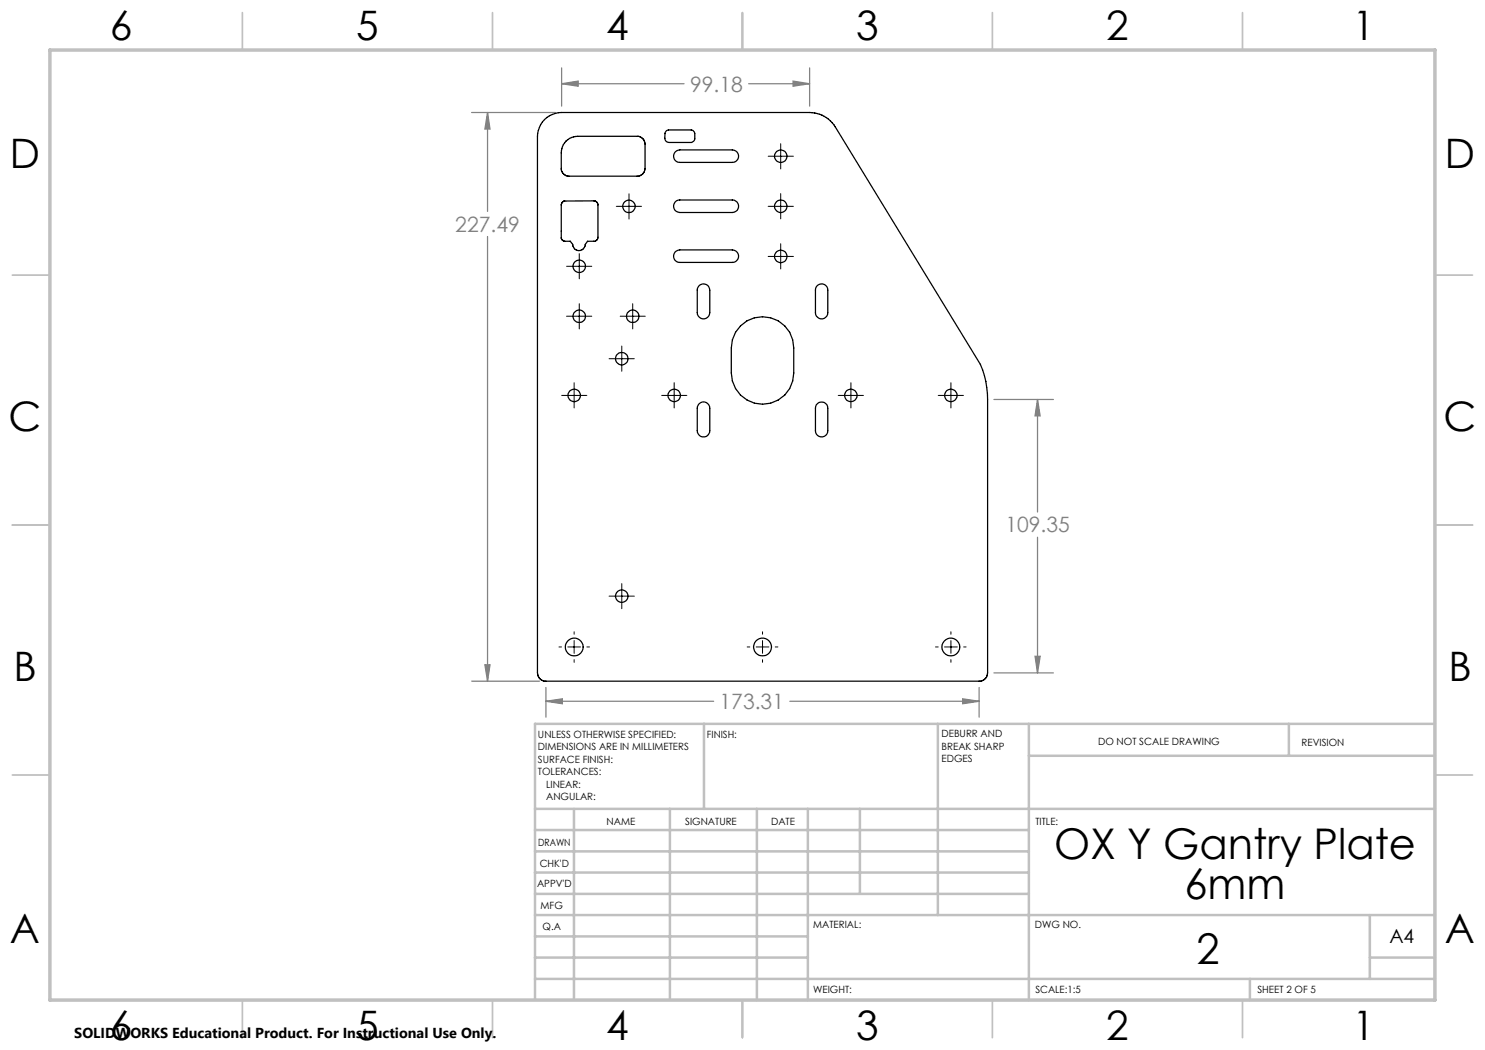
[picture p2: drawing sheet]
<svg xmlns="http://www.w3.org/2000/svg" width="297mm" height="210mm" viewBox="0 0 297 210" stroke-linecap="round" stroke-linejoin="round" font-family="sans-serif">
<g fill="none" stroke="#808080" stroke-width=".25">
<path d="M112.3 13.6v7.6M112.3 16.7h24.5M112.3 16.7l3.3-.5v1zM149.7 16.7h12.2M158.6 16.2l3.3 .5-3.3 .5zM161.9 13.6v7.6M94.3 22.5h16.8M97.5 22.5v19.8M97.5 22.5l.5 3.3h-1zM97.5 47.3v88.9M198.8 79.9h11.9M207.5 79.9l.5 3.3h-1z"/>
<path d="M207.5 79.9v22.5M207.5 107.4v27.2M94.3 136.2h13.6M97 133h1l-.5 3.2zM109.2 137.5v5.9M192.5 139.8l3.3 .5-3.3 .4zM195.8 137.5v5.9M198.8 134.6h11.9M207 131.3h1l-.5 3.3zM109.2 140.3h33.5M109.2 140.3l3.3-.5v.9zM158 140.3h37.8"/>
</g>
<g fill="none" stroke="#000" stroke-width=".2">
<path d="M125.8 38.8v5M153.6 31.2h5.1M156.1 28.7v5.1M156.1 38.7v5.1M113.3 53.3h5.1M115.9 50.7v5.1M123.3 41.3h5M153.6 51.3h5.1M153.6 41.3h5.1M156.1 48.7v5.1M112.3 79.1h5.1M113.3 63.2h5.1"/>
<path d="M114.8 76.5v5.1M115.9 60.7v5.1M121.8 71.7h5.1M124 63.2h5M124.4 69.2v5.1M126.5 60.7v5.1M132.3 79.1h5.1M134.8 76.5v5.1M167.6 79.1h5.1M170.2 76.5v5.1M187.6 79.1h5.1M190.2 76.5v5.1"/>
<path d="M121.8 119.2h5.1M124.4 116.7v5M111.8 129.4h.5M113.6 129.4h2.5M114.8 126.4v.5M114.8 128.1v2.6M114.8 131.9v.6M117.4 129.4h.5M149.4 129.4h.6M151.2 129.4h2.6M152.5 126.4v.5M152.5 128.1v2.6"/>
<path d="M152.5 131.9v.6M155 129.4h.6M187.1 129.4h.5M188.9 129.4h2.6M190.2 126.4v.5M190.2 128.1v2.6M190.2 131.9v.6M192.7 129.4h.5"/>
</g>
<g fill="none" stroke="#c0c0c0" stroke-width=".35">
<path d="M48.5 2.5v7.5M98.5 2.5v7.5M148.5 2.5v7.5M198.5 2.5v7.5M248.5 2.5v7.5M2.5 55h7.5M287 55h7.5M2.5 105h7.5M287 105h7.5M2.5 155h7.5M287 155h7.5M48.5 200v7.5"/>
<path d="M98.5 200v7.5M148.5 200v7.5M198.5 200v7.5M248.5 200v7.5"/>
</g>
<g fill="none" stroke="#c0c0c0" stroke-width=".5">
<path d="M140.8 144.8v17M187.6 144.8v38.2M205.8 144.8v55.2M205.8 151.2h81.2M257.8 144.8v6.4M287 144.8h-180v55.2M107 161.8h180M107 178.8h98.8M107 174.5h98.8M107 170.3h98.8M107 166h98.8M114.8 161.8v38.2"/>
<path d="M134 161.8v38.2M151.4 161.8v38.2M161.6 161.8v38.2M172 161.8v17M107 195.8h180M107 191.5h54.6M107 187.3h54.6M107 183h180M250 195.8v4.2M274 191.5h13M274 183v12.8"/>
</g>
<path d="M10 10h277v190h-277z" fill="none" stroke="#c0c0c0" stroke-width=".7"/>
<path d="M97.5 22.5l.5 3.3h-1zM97 133h1l-.5 3.2zM207.5 79.9l.5 3.3h-1zM207 131.3h1l-.5 3.3zM192.5 139.8l3.3 .5-3.3 .4zM109.2 140.3l3.3-.5v.9zM112.3 16.7l3.3-.5v1zM158.6 16.2l3.3 .5-3.3 .5z" fill="#808080"/>
<g fill="none" stroke="#000" stroke-width=".25">
<path d="M108.9 23.9a5.2 5.2 0 0 1 3.4-1.4h49.6a6.1 6.1 0 0 1 5.1 2.9l29.1 47.5a17.1 17.1 0 0 1 1.4 7v54.7a1.66 1.66 0 0 1-1.5 1.6h-87a1.66 1.66 0 0 1-1.5-1.6v-107.3l.2-1.2a4.6 4.6 0 0 1 1.2-2.2zM113.2 28.2l1.1-.7 1.3-.2h12a1.64 1.64 0 0 1 1.4 1.5v4.9a1.64 1.64 0 0 1-1.4 1.5h-14.2a1.6 1.6 0 0 1-1.1-1.3l.1-4.2 .3-.8zM133.2 26.2l.5-.2h4.7l.5 .4 .1 1.4a.89 .89 0 0 1-.7 .7h-4.5a.84 .84 0 0 1-.8-.9v-1zM135 30.4l.3-.2 .7-.2h10.5a1.25 1.25 0 0 1 1.2 1.2 1.25 1.25 0 0 1-1.3 1.3h-10.4a1.24 1.24 0 0 1-1.2-.7 1.24 1.24 0 0 1 .2-1.4zM112.4 40.5l.5-.3h6l.6 .4 .1 .3v6.8l-.6 .6h-1.5l-.4 .6a1.25 1.25 0 0 1-1.3 1.2 1.25 1.25 0 0 1-1.3-1.2l-.4-.6h-1.2l-.6-.6v-6.8zM135 50.4l1-.4h10.5a1.25 1.25 0 0 1 1.2 1.3 1.25 1.25 0 0 1-1.3 1.2h-10.4a1.26 1.26 0 0 1-1.2-.8 1.26 1.26 0 0 1 .2-1.3zM135 40.4l.6-.4h.4h10.5a1.25 1.25 0 0 1 1.2 1.2 1.25 1.25 0 0 1-1.2 1.3h-10.5a1.27 1.27 0 0 1-1.2-.7 1.27 1.27 0 0 1 .2-1.4zM139.9 57.1a1.27 1.27 0 0 1 1.3-.2 1.27 1.27 0 0 1 .8 1.1v4.5a1.25 1.25 0 0 1-1.3 1.3 1.25 1.25 0 0 1-1.2-1.3v-4.5v-.3zM163.5 57.1a1.24 1.24 0 0 1 1.3-.2 1.24 1.24 0 0 1 .8 1.1v4.5a1.23 1.23 0 0 1-1.3 1.3 1.23 1.23 0 0 1-1.2-1.3v-4.5l.2-.6zM148.1 65.2a6.2 6.2 0 0 1 6.8-1.4 6.2 6.2 0 0 1 3.8 5.8v5a6.2 6.2 0 0 1-6.2 6.2 6.2 6.2 0 0 1-6.2-6.2v-5l.2-1.6 .6-1.5zM139.9 80.7a1.25 1.25 0 0 1 1.3-.2 1.25 1.25 0 0 1 .8 1.2v4.4a1.25 1.25 0 0 1-1.3 1.3 1.25 1.25 0 0 1-1.2-1.3v-4.4v-.4zM163.5 80.7a1.22 1.22 0 0 1 1.4-.2 1.22 1.22 0 0 1 .7 1.2v4.4a1.23 1.23 0 0 1-1.3 1.3 1.23 1.23 0 0 1-1.2-1.3v-4.4l.2-.7z"/>
<circle cx="156.2" cy="31.2" r="1.25"/>
<circle cx="115.8" cy="53.3" r="1.24"/>
<circle cx="125.8" cy="41.3" r="1.25"/>
<circle cx="156.2" cy="41.3" r="1.25"/>
<circle cx="156.2" cy="51.3" r="1.25"/>
<circle cx="114.8" cy="79.1" r="1.25"/>
<circle cx="115.8" cy="63.3" r="1.24"/>
<circle cx="124.3" cy="71.7" r="1.24"/>
<circle cx="126.5" cy="63.3" r="1.24"/>
<circle cx="134.8" cy="79.1" r="1.25"/>
<circle cx="170.2" cy="79.1" r="1.25"/>
<circle cx="190.2" cy="79.1" r="1.25"/>
<circle cx="124.3" cy="119.2" r="1.24"/>
<circle cx="114.8" cy="129.4" r="1.78"/>
<circle cx="152.5" cy="129.4" r="1.79"/>
<circle cx="190.2" cy="129.4" r="1.78"/>
</g>
<g font-size="8.5">
<text x="210.8" y="171.8">OX Y Gantry Plate</text>
<text x="236.9" y="179.9">6mm</text>
<text x="239.3" y="192.7">2</text>
</g>
<g font-size="8.1">
<text x="22" y="8">6</text>
<text x="71.2" y="8">5</text>
<text x="121.2" y="8">4</text>
<text x="171.3" y="8">3</text>
<text x="221.3" y="8">2</text>
<text x="270.5" y="8">1</text>
<text x="2" y="33.6">D</text>
<text x="289" y="33.6">D</text>
<text x="1.7" y="86.1">C</text>
<text x="288.7" y="86.1">C</text>
<text x="2.7" y="136.1">B</text>
<text x="289.7" y="136.1">B</text>
<text x="2" y="188.6">A</text>
<text x="289" y="188.6">A</text>
<text x="22" y="208">6</text>
<text x="71.2" y="208">5</text>
<text x="121.2" y="208">4</text>
<text x="171.3" y="208">3</text>
<text x="221.3" y="208">2</text>
<text x="270.5" y="208">1</text>
</g>
<g font-size="4.2" fill="#808080">
<text x="138" y="18.3">99.18</text>
<text x="91.1" y="46.4">227.49</text>
<text x="201.1" y="106.5">109.35</text>
<text x="143.9" y="141.8">173.31</text>
</g>
<text font-size="3.9" x="277.9" y="188.5">A4</text>
<text font-size="2.9" x="14.9" y="207.6">SOLIDWORKS Educational Product. For Instructional Use Only.</text>
<g font-size="2">
<text x="107.6" y="147.6">UNLESS OTHERWISE SPECIFIED:</text>
<text x="141.4" y="147.6">FINISH:</text>
<text x="188.3" y="147.5">DEBURR AND</text>
<text x="188.3" y="150">BREAK SHARP</text>
<text x="219.6" y="149">DO NOT SCALE DRAWING</text>
<text x="260.3" y="149.2">REVISION</text>
<text x="107.6" y="150.1">DIMENSIONS ARE IN MILLIMETERS</text>
<text x="107.6" y="152.6">SURFACE FINISH:</text>
<text x="107.6" y="155.1">TOLERANCES:</text>
<text x="188.3" y="152.5">EDGES</text>
<text x="109.2" y="157.6">LINEAR:</text>
<text x="109.2" y="160.1">ANGULAR:</text>
<text x="121.3" y="165">NAME</text>
<text x="137" y="164.9">SIGNATURE</text>
<text x="154.2" y="164.9">DATE</text>
<text x="207.1" y="164.9">TITLE:</text>
<text x="107.6" y="169.1">DRAWN</text>
<text x="107.9" y="173.3">CHK'D</text>
<text x="107.4" y="177.4">APPV'D</text>
<text x="108.1" y="181.8">MFG</text>
<text x="108.5" y="186">Q.A</text>
<text x="162.6" y="185.5">MATERIAL:</text>
<text x="207" y="185.5">DWG NO.</text>
<text x="162.6" y="198.5">WEIGHT:</text>
<text x="207.1" y="198.6">SCALE:1:5</text>
<text x="251.5" y="198.6">SHEET 2 OF 5</text>
</g>
</svg>
